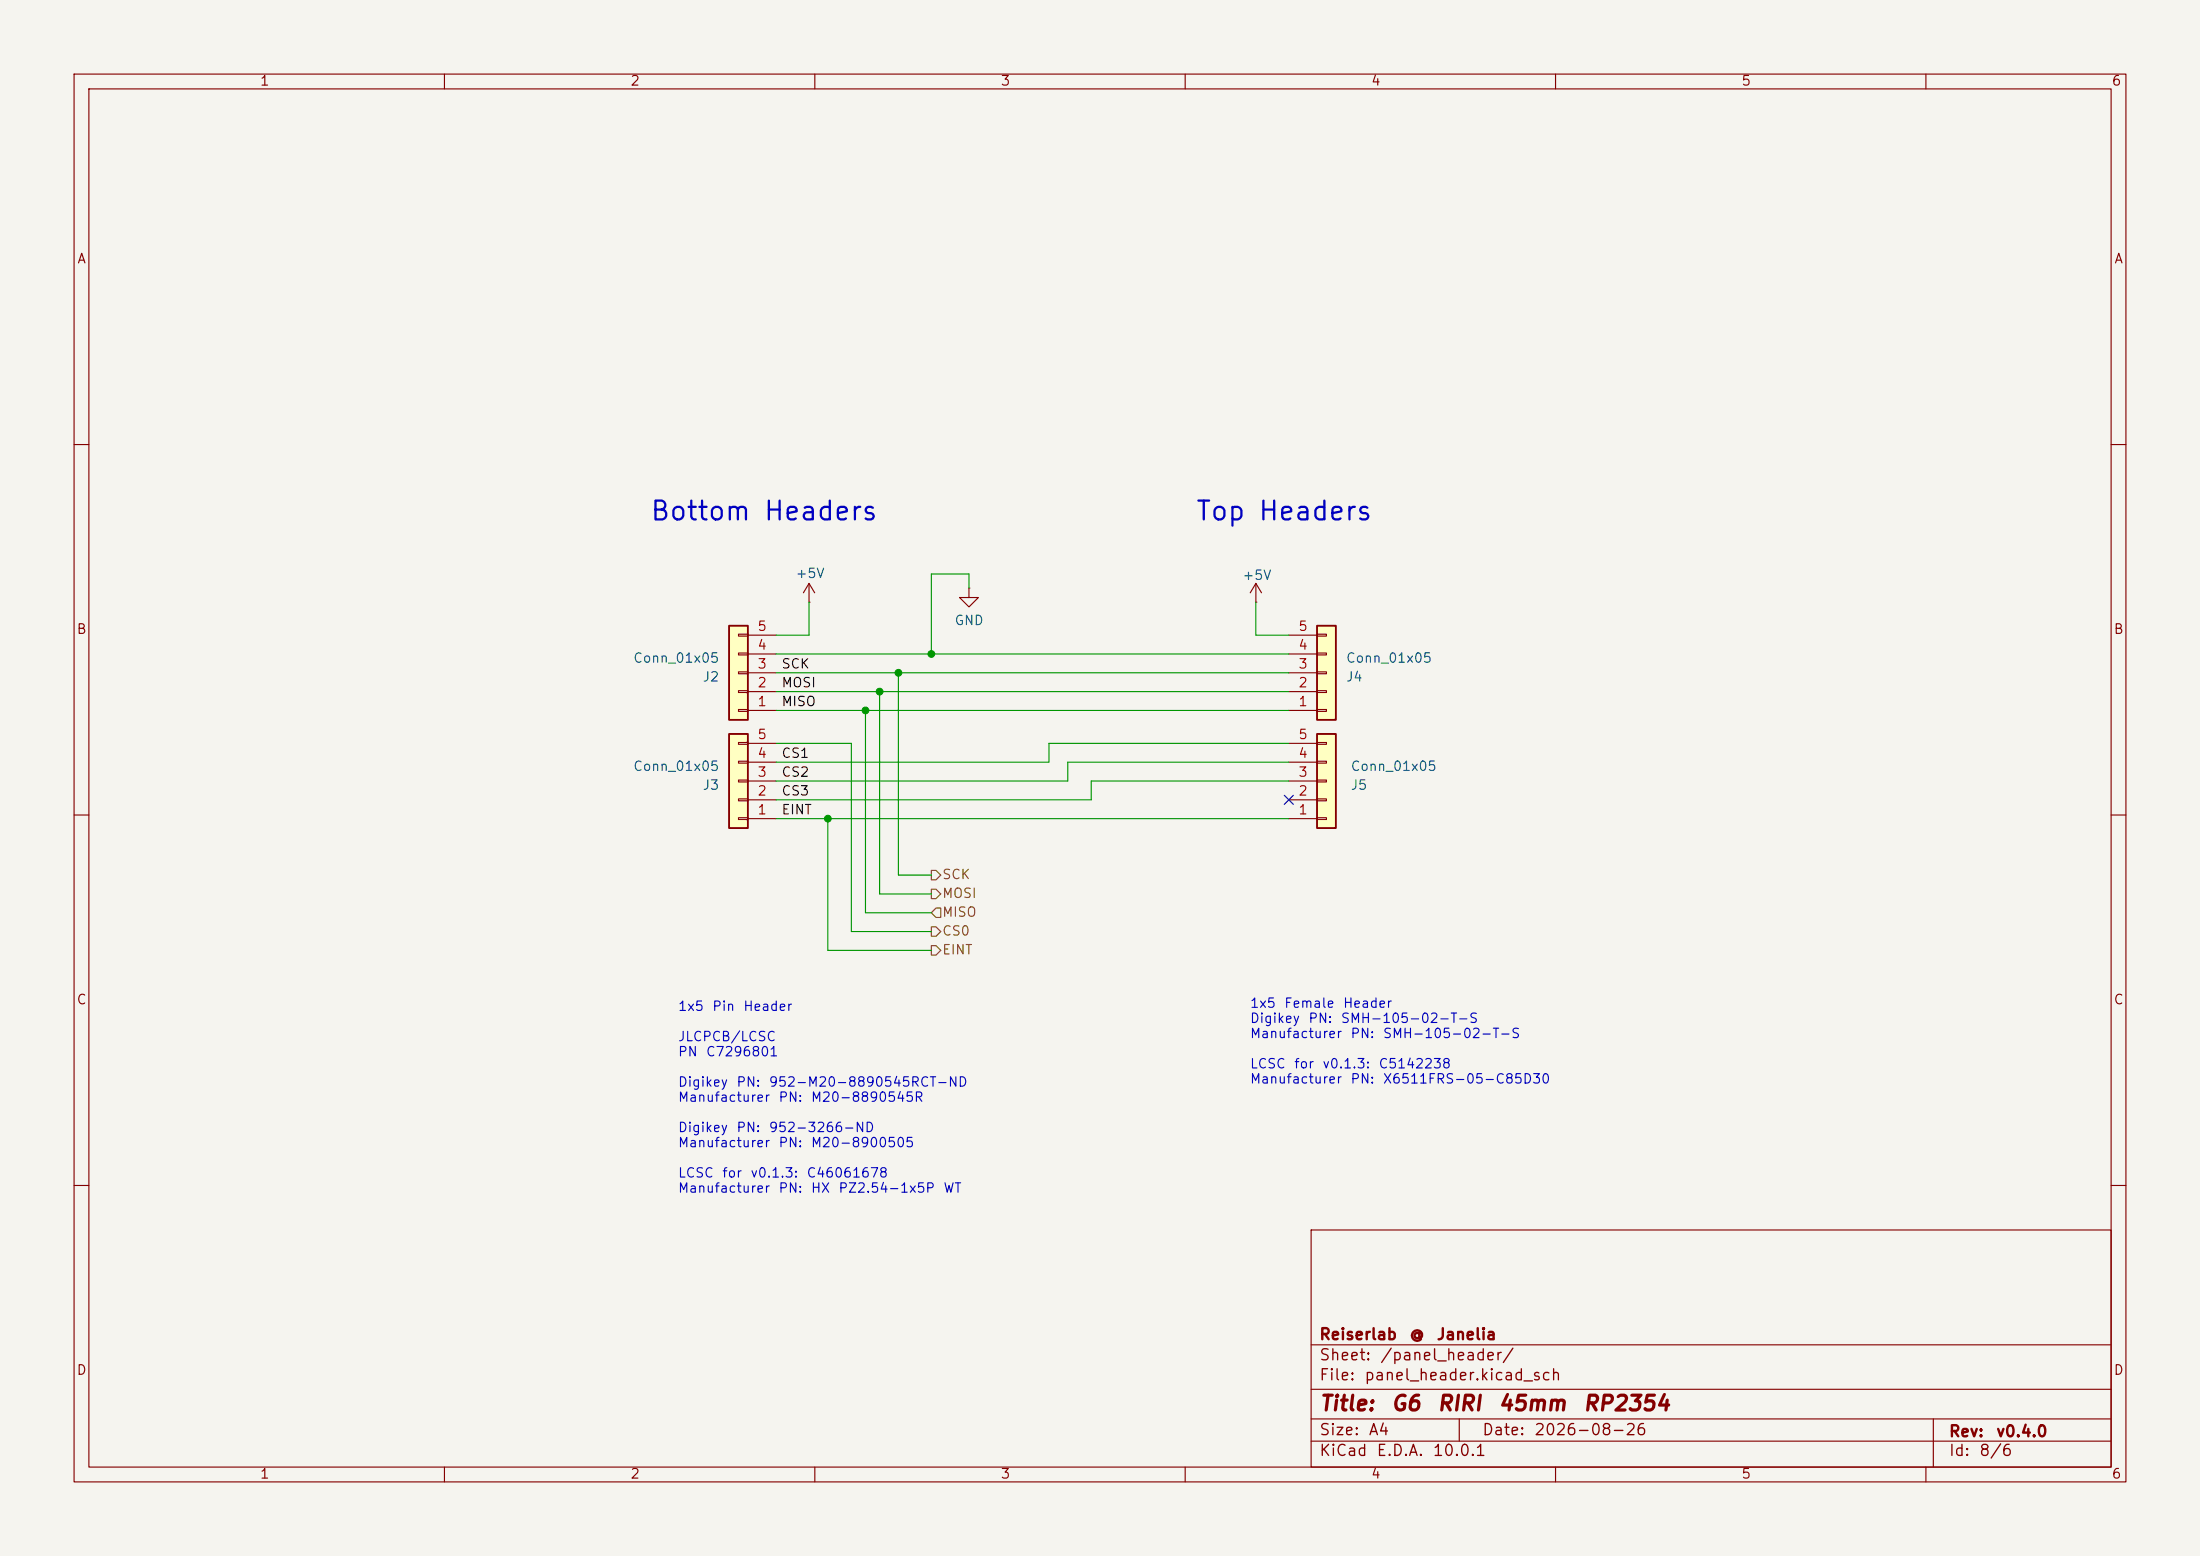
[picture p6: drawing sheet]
<svg xmlns="http://www.w3.org/2000/svg" width="297mm" height="210mm" viewBox="0 0 297 210" stroke-linecap="round" stroke-linejoin="round" font-family="sans-serif">
<path d="M0 0h297v210h-297z" fill="#f5f4ef" stroke="#f5f4ef" stroke-width=".14"/>
<g fill="none" stroke="#840000" stroke-width=".15">
<path d="M10 10h277v190h-277zM12 12h273v186h-273zM60 10v2M110 10v2M160 10v2M210 10v2M260 10v2M10 60h2M109.2 78.7l.8 1.3M109.2 78.7l-.7 1.3M109.2 78.7v2.6M130.8 79.4v1.2h1.3l-1.3 1.3-1.3-1.3h1.3"/>
<path d="M130.8 79.4h.1M169.5 78.7l-.7 1.3M169.5 78.7l.8 1.3M169.5 78.7v2.6M285 60h2M109.2 81.3h.1M169.5 81.3h.1M10 110h2M285 110h2M10 160h2M177 166h108v32h-108zM285 160h2"/>
<path d="M60 198v2M110 198v2M160 198v2M177 194.5h108M177 191.5h108M177 187.5h108M177 181.5h108M197 191.5v3M210 198v2M260 198v2M261 191.5v6.5"/>
</g>
<path d="M177.8 84.5h2.5v12.7h-2.5z" fill="#ffffc2"/>
<path d="M177.8 84.5h2.5v12.7h-2.5z" fill="none" stroke="#840000" stroke-width=".25"/>
<path d="M174 95.9h3.8M174 93.3h3.8M174 90.8h3.8M174 88.3h3.8M174 85.7h3.8M177.8 95.8h1.3v.2h-1.3zM177.8 93.2h1.3v.3h-1.3zM177.8 90.7h1.3v.2h-1.3zM177.8 88.1h1.3v.3h-1.3zM177.8 85.6h1.3v.3h-1.3z" fill="none" stroke="#840000" stroke-width=".15"/>
<path d="M177.8 99.1h2.5v12.7h-2.5z" fill="#ffffc2"/>
<path d="M177.8 99.1h2.5v12.7h-2.5z" fill="none" stroke="#840000" stroke-width=".25"/>
<path d="M174 110.5h3.8M174 108h3.8M174 105.4h3.8M174 102.9h3.8M174 100.3h3.8M177.8 110.4h1.3v.2h-1.3zM177.8 107.8h1.3v.3h-1.3zM177.8 105.3h1.3v.2h-1.3zM177.8 102.7h1.3v.3h-1.3zM177.8 100.2h1.3v.3h-1.3z" fill="none" stroke="#840000" stroke-width=".15"/>
<path d="M98.4 99.1h2.6v12.7h-2.6z" fill="#ffffc2"/>
<path d="M98.4 99.1h2.6v12.7h-2.6z" fill="none" stroke="#840000" stroke-width=".25"/>
<path d="M99.7 110.4h1.3v.2h-1.3zM99.7 107.8h1.3v.3h-1.3zM99.7 105.3h1.3v.2h-1.3zM99.7 102.7h1.3v.3h-1.3zM99.7 100.2h1.3v.3h-1.3zM101 110.5h3.8M101 108h3.8M101 105.4h3.8M101 102.9h3.8M101 100.3h3.8" fill="none" stroke="#840000" stroke-width=".15"/>
<path d="M98.4 84.5h2.6v12.7h-2.6z" fill="#ffffc2"/>
<path d="M98.4 84.5h2.6v12.7h-2.6z" fill="none" stroke="#840000" stroke-width=".25"/>
<path d="M99.7 95.8h1.3v.2h-1.3zM99.7 93.2h1.3v.3h-1.3zM99.7 90.7h1.3v.2h-1.3zM99.7 88.1h1.3v.3h-1.3zM99.7 85.6h1.3v.3h-1.3zM101 95.9h3.8M101 93.3h3.8M101 90.8h3.8M101 88.3h3.8M101 85.7h3.8" fill="none" stroke="#840000" stroke-width=".15"/>
<path d="M125.7 117.5h.7l.6 .6-.6 .6h-.7zM125.7 120h.7l.6 .7-.6 .6h-.7zM125.7 127.6h.7l.6 .7-.6 .6h-.7zM125.7 125.1h.7l.6 .6-.6 .7h-.7zM126.4 122.6h.6v1.2h-.6l-.7-.6z" fill="none" stroke="#725600" stroke-width=".15"/>
<g fill="none" stroke="#009600" stroke-width=".15">
<path d="M130.8 79.4v-1.9h-5.1v10.8M104.8 90.8h69.2M104.8 95.9h69.2M104.8 93.3h69.2M104.8 88.3h69.2M109.2 81.3v4.4h-4.4M116.8 95.9v27.3h8.9M118.7 93.3v27.4h7M121.3 90.8v27.3h4.4M169.5 81.3v4.4h4.5M104.8 110.5h69.2M104.8 100.3h10.1v25.4h10.8"/>
<path d="M111.8 110.5v17.8h13.9M174 105.4h-26.7v2.6h-42.5M174 100.3h-32.4v2.6h-36.8M174 102.9h-29.9v2.5h-39.3"/>
</g>
<path d="M173.4 107.3l1.2 1.3M174.6 107.3l-1.2 1.3" fill="none" stroke="#000084" stroke-width=".15"/>
<g fill="#009600" stroke="#009600" stroke-width=".14">
<circle cx="121.3" cy="90.8" r=".46"/>
<circle cx="125.7" cy="88.3" r=".46"/>
<circle cx="111.8" cy="110.5" r=".46"/>
<circle cx="116.8" cy="95.9" r=".46"/>
<circle cx="118.7" cy="93.3" r=".46"/>
</g>
<g font-size="2.5" fill="#0000c2">
<text x="87.6" y="70.9">Bottom Headers</text>
<text x="161.3" y="70.9">Top Headers</text>
</g>
<g font-size="2" fill="#840000">
<text x="178" y="190.9">Title:</text>
<text x="187.7" y="190.9">G6</text>
<text x="193.9" y="190.9">RIRI</text>
<text x="202.1" y="190.9">45mm</text>
<text x="213.6" y="190.9">RP2354</text>
</g>
<g font-size="1.5" fill="#840000">
<text x="178" y="184">Sheet:</text>
<text x="178" y="181.2">Reiserlab</text>
<text x="186.2" y="184">/panel_header/</text>
<text x="190.2" y="181.2">@</text>
<text x="193.8" y="181.2">Janelia</text>
<text x="178" y="186.7">File:</text>
<text x="184.1" y="186.7">panel_header.kicad_sch</text>
<text x="178" y="196.9">KiCad</text>
<text x="178" y="194.1">Size:</text>
<text x="184.7" y="194.1">A4</text>
<text x="185.7" y="196.9">E.D.A.</text>
<text x="193.3" y="196.9">10.0.1</text>
<text x="200" y="194.1">Date:</text>
<text x="207" y="194.1">2026-08-26</text>
<text x="263" y="194.3">Rev:</text>
<text x="263" y="196.9">Id:</text>
<text x="267.1" y="196.9">8/6</text>
<text x="269.4" y="194.3">v0.4.0</text>
</g>
<g font-size="1.3" fill="#840000">
<text x="35" y="11.9">1</text>
<text x="85" y="11.9">2</text>
<text x="135" y="11.9">3</text>
<text x="185" y="11.9">4</text>
<text x="235" y="11.9">5</text>
<text x="285" y="11.9">6</text>
<text x="10.3" y="35.9">A</text>
<text x="285.3" y="35.9">A</text>
<text x="10.3" y="85.9">B</text>
<text x="285.3" y="85.9">B</text>
<text x="10.3" y="135.9">C</text>
<text x="285.3" y="135.9">C</text>
<text x="10.3" y="185.9">D</text>
<text x="285.3" y="185.9">D</text>
<text x="35" y="199.9">1</text>
<text x="85" y="199.9">2</text>
<text x="135" y="199.9">3</text>
<text x="185" y="199.9">4</text>
<text x="235" y="199.9">5</text>
<text x="285" y="199.9">6</text>
</g>
<g font-size="1.3" fill="#006464">
<text x="107.3" y="78.3">+5V</text>
<text x="167.6" y="78.6">+5V</text>
<text x="85.4" y="89.8">Conn_01x05</text>
<text x="128.8" y="84.7">GND</text>
<text x="181.6" y="89.8">Conn_01x05</text>
<text x="94.8" y="92.3">J2</text>
<text x="181.6" y="92.3">J4</text>
<text x="85.4" y="104.4">Conn_01x05</text>
<text x="94.8" y="106.9">J3</text>
<text x="182.3" y="106.9">J5</text>
<text x="182.3" y="104.4">Conn_01x05</text>
</g>
<g font-size="1.3" fill="#a90000">
<text x="102.2" y="88">4</text>
<text x="102.2" y="85.5">5</text>
<text x="175.2" y="88">4</text>
<text x="175.2" y="85.5">5</text>
<text x="102.2" y="95.6">1</text>
<text x="102.2" y="93.1">2</text>
<text x="102.2" y="90.6">3</text>
<text x="175.2" y="95.6">1</text>
<text x="175.2" y="93.1">2</text>
<text x="175.2" y="90.6">3</text>
<text x="102.2" y="100.1">5</text>
<text x="175.2" y="100.1">5</text>
<text x="102.2" y="107.7">2</text>
<text x="102.2" y="105.2">3</text>
<text x="102.2" y="102.6">4</text>
<text x="175.2" y="107.7">2</text>
<text x="175.2" y="105.2">3</text>
<text x="175.2" y="102.6">4</text>
<text x="102.2" y="110.2">1</text>
<text x="175.2" y="110.2">1</text>
</g>
<g font-size="1.3" fill="#0f0f0f">
<text x="105.4" y="90.5">SCK</text>
<text x="105.4" y="93.1">MOSI</text>
<text x="105.4" y="95.6">MISO</text>
<text x="105.4" y="107.7">CS3</text>
<text x="105.4" y="105.1">CS2</text>
<text x="105.4" y="102.6">CS1</text>
<text x="105.4" y="110.2">EINT</text>
</g>
<g font-size="1.3" fill="#725600">
<text x="127.1" y="119">SCK</text>
<text x="127.1" y="121.5">MOSI</text>
<text x="127.1" y="124.1">MISO</text>
<text x="127.1" y="129.1">EINT</text>
<text x="127.1" y="126.6">CS0</text>
</g>
<g font-size="1.3" fill="#0000c2">
<text x="91.4" y="136.8">1x5</text>
<text x="96.1" y="136.8">Pin</text>
<text x="100.3" y="136.8">Header</text>
<text x="168.7" y="136.3">1x5</text>
<text x="173.3" y="136.3">Female</text>
<text x="181.2" y="136.3">Header</text>
<text x="91.4" y="140.8">JLCPCB/LCSC</text>
<text x="91.4" y="142.9">PN</text>
<text x="95.2" y="142.9">C7296801</text>
<text x="168.7" y="138.4">Digikey</text>
<text x="168.7" y="140.4">Manufacturer</text>
<text x="176.5" y="138.4">PN:</text>
<text x="180.9" y="138.4">SMH-105-02-T-S</text>
<text x="182.2" y="140.4">PN:</text>
<text x="186.6" y="140.4">SMH-105-02-T-S</text>
<text x="91.4" y="147">Digikey</text>
<text x="91.4" y="149">Manufacturer</text>
<text x="99.3" y="147">PN:</text>
<text x="103.7" y="147">952-M20-8890545RCT-ND</text>
<text x="105" y="149">PN:</text>
<text x="109.4" y="149">M20-8890545R</text>
<text x="168.7" y="144.5">LCSC</text>
<text x="168.7" y="146.6">Manufacturer</text>
<text x="174.6" y="144.5">for</text>
<text x="178.4" y="144.5">v0.1.3:</text>
<text x="182.2" y="146.6">PN:</text>
<text x="186" y="144.5">C5142238</text>
<text x="186.6" y="146.6">X6511FRS-05-C85D30</text>
<text x="91.4" y="153.1">Digikey</text>
<text x="91.4" y="155.2">Manufacturer</text>
<text x="99.3" y="153.1">PN:</text>
<text x="103.7" y="153.1">952-3266-ND</text>
<text x="105" y="155.2">PN:</text>
<text x="109.4" y="155.2">M20-8900505</text>
<text x="91.4" y="159.2">LCSC</text>
<text x="91.4" y="161.3">Manufacturer</text>
<text x="97.4" y="159.2">for</text>
<text x="101.2" y="159.2">v0.1.3:</text>
<text x="105" y="161.3">PN:</text>
<text x="108.8" y="159.2">C46061678</text>
<text x="109.4" y="161.3">HX</text>
<text x="113.1" y="161.3">PZ2.54-1x5P</text>
<text x="127.3" y="161.3">WT</text>
</g>
</svg>
